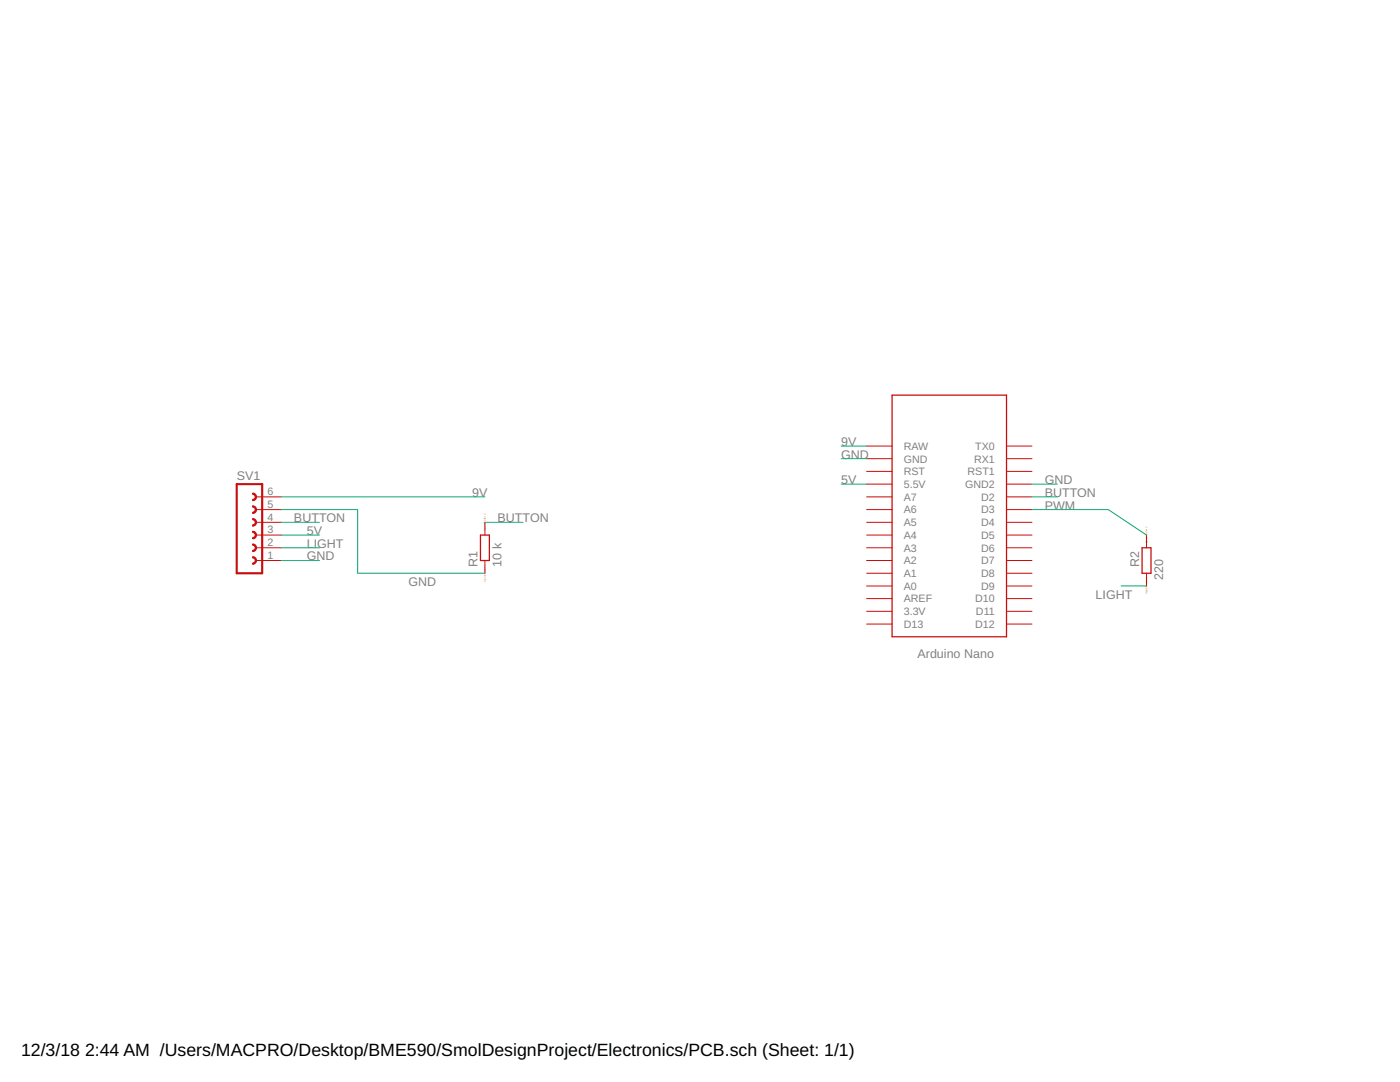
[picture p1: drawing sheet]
<?xml version="1.0" encoding="utf-8"?>
<!DOCTYPE eagle SYSTEM "eagle.dtd">
<eagle version="9.2.0">
<drawing>
<settings>
<setting alwaysvectorfont="no"/>
<setting verticaltext="up"/>
</settings>
<grid distance="0.1" unitdist="inch" unit="inch" style="lines" multiple="1" display="no" altdistance="0.01" altunitdist="inch" altunit="inch"/>
<schematic xreflabel="%F%N/%S.%C%R" xrefpart="/%S.%C%R">
<libraries>
<library name="eagle-ltspice">
<symbols>
<symbol name="R">
<wire x1="-2.54" y1="-0.889" x2="2.54" y2="-0.889" width="0.254" layer="94"/>
<wire x1="2.54" y1="0.889" x2="-2.54" y2="0.889" width="0.254" layer="94"/>
<wire x1="2.54" y1="-0.889" x2="2.54" y2="0.889" width="0.254" layer="94"/>
<wire x1="-2.54" y1="-0.889" x2="-2.54" y2="0.889" width="0.254" layer="94"/>
<pin name="1" x="-5.08" y="0" visible="off" length="short" direction="pas" swaplevel="1"/>
<pin name="2" x="5.08" y="0" visible="off" length="short" direction="pas" swaplevel="1" rot="R180"/>
<text x="-3.81" y="1.4986" size="1.778" layer="95">&gt;NAME</text>
<text x="-3.81" y="-3.302" size="1.778" layer="96">&gt;VALUE</text>
<text x="-5.08" y="0" size="0.4064" layer="99" align="center">SpiceOrder 1</text>
<text x="5.08" y="0" size="0.4064" layer="99" align="center">SpiceOrder 2</text>
</symbol>
</symbols>
<devicesets>
<deviceset name="R" prefix="R" uservalue="yes">
<gates>
<gate name="G$1" symbol="R" x="0" y="0"/>
</gates>
<devices>
<device name="0204/7" package="0204/7">
<connects>
<connect gate="G$1" pin="1" pad="1"/>
<connect gate="G$1" pin="2" pad="2"/>
</connects>
<package3dinstances>
<package3dinstance package3d_urn="urn:adsk.eagle:package:13274/1"/>
</package3dinstances>
<technologies>
<technology name="">
<attribute name="SPICEMODEL" value="NONE" constant="no"/>
<attribute name="SPICEPREFIX" value="R" constant="no"/>
</technology>
</technologies>
</device>
<device name="0207/10" package="0207/10">
<connects>
<connect gate="G$1" pin="1" pad="1"/>
<connect gate="G$1" pin="2" pad="2"/>
</connects>
<package3dinstances>
<package3dinstance package3d_urn="urn:adsk.eagle:package:13275/1"/>
</package3dinstances>
<technologies>
<technology name="">
<attribute name="SPICEMODEL" value="NONE" constant="no"/>
<attribute name="SPICEPREFIX" value="R" constant="no"/>
</technology>
</technologies>
</device>
<device name="R0201" package="R0201">
<connects>
<connect gate="G$1" pin="1" pad="1"/>
<connect gate="G$1" pin="2" pad="2"/>
</connects>
<package3dinstances>
<package3dinstance package3d_urn="urn:adsk.eagle:package:13294/1"/>
</package3dinstances>
<technologies>
<technology name="">
<attribute name="SPICEMODEL" value="NONE" constant="no"/>
<attribute name="SPICEPREFIX" value="R" constant="no"/>
</technology>
</technologies>
</device>
<device name="R0402" package="R0402">
<connects>
<connect gate="G$1" pin="1" pad="1"/>
<connect gate="G$1" pin="2" pad="2"/>
</connects>
<package3dinstances>
<package3dinstance package3d_urn="urn:adsk.eagle:package:13296/1"/>
</package3dinstances>
<technologies>
<technology name="">
<attribute name="SPICEMODEL" value="NONE" constant="no"/>
<attribute name="SPICEPREFIX" value="R" constant="no"/>
</technology>
</technologies>
</device>
<device name="R0603" package="R0603">
<connects>
<connect gate="G$1" pin="1" pad="1"/>
<connect gate="G$1" pin="2" pad="2"/>
</connects>
<package3dinstances>
<package3dinstance package3d_urn="urn:adsk.eagle:package:13302/1"/>
</package3dinstances>
<technologies>
<technology name="">
<attribute name="SPICEMODEL" value="NONE" constant="no"/>
<attribute name="SPICEPREFIX" value="R" constant="no"/>
</technology>
</technologies>
</device>
<device name="" package="R0805">
<connects>
<connect gate="G$1" pin="1" pad="1"/>
<connect gate="G$1" pin="2" pad="2"/>
</connects>
<package3dinstances>
<package3dinstance package3d_urn="urn:adsk.eagle:package:13300/1"/>
</package3dinstances>
<technologies>
<technology name="">
<attribute name="SPICEMODEL" value="NONE" constant="no"/>
<attribute name="SPICEPREFIX" value="R" constant="no"/>
</technology>
</technologies>
</device>
<device name="R1005" package="R1005">
<connects>
<connect gate="G$1" pin="1" pad="1"/>
<connect gate="G$1" pin="2" pad="2"/>
</connects>
<package3dinstances>
<package3dinstance package3d_urn="urn:adsk.eagle:package:13297/1"/>
</package3dinstances>
<technologies>
<technology name="">
<attribute name="SPICEMODEL" value="NONE" constant="no"/>
<attribute name="SPICEPREFIX" value="R" constant="no"/>
</technology>
</technologies>
</device>
<device name="R1206" package="R1206">
<connects>
<connect gate="G$1" pin="1" pad="1"/>
<connect gate="G$1" pin="2" pad="2"/>
</connects>
<package3dinstances>
<package3dinstance package3d_urn="urn:adsk.eagle:package:13301/1"/>
</package3dinstances>
<technologies>
<technology name="">
<attribute name="SPICEMODEL" value="NONE" constant="no"/>
<attribute name="SPICEPREFIX" value="R" constant="no"/>
</technology>
</technologies>
</device>
<device name="R1210" package="R1210">
<connects>
<connect gate="G$1" pin="1" pad="1"/>
<connect gate="G$1" pin="2" pad="2"/>
</connects>
<package3dinstances>
<package3dinstance package3d_urn="urn:adsk.eagle:package:13299/1"/>
</package3dinstances>
<technologies>
<technology name="">
<attribute name="SPICEMODEL" value="NONE" constant="no"/>
<attribute name="SPICEPREFIX" value="R" constant="no"/>
</technology>
</technologies>
</device>
<device name="R1218" package="R1218">
<connects>
<connect gate="G$1" pin="1" pad="1"/>
<connect gate="G$1" pin="2" pad="2"/>
</connects>
<package3dinstances>
<package3dinstance package3d_urn="urn:adsk.eagle:package:13303/1"/>
</package3dinstances>
<technologies>
<technology name="">
<attribute name="SPICEMODEL" value="NONE" constant="no"/>
<attribute name="SPICEPREFIX" value="R" constant="no"/>
</technology>
</technologies>
</device>
<device name="R2010" package="R2010">
<connects>
<connect gate="G$1" pin="1" pad="1"/>
<connect gate="G$1" pin="2" pad="2"/>
</connects>
<package3dinstances>
<package3dinstance package3d_urn="urn:adsk.eagle:package:13309/1"/>
</package3dinstances>
<technologies>
<technology name="">
<attribute name="SPICEMODEL" value="NONE" constant="no"/>
<attribute name="SPICEPREFIX" value="R" constant="no"/>
</technology>
</technologies>
</device>
<device name="R2012" package="R2012">
<connects>
<connect gate="G$1" pin="1" pad="1"/>
<connect gate="G$1" pin="2" pad="2"/>
</connects>
<package3dinstances>
<package3dinstance package3d_urn="urn:adsk.eagle:package:13306/1"/>
</package3dinstances>
<technologies>
<technology name="">
<attribute name="SPICEMODEL" value="NONE" constant="no"/>
<attribute name="SPICEPREFIX" value="R" constant="no"/>
</technology>
</technologies>
</device>
<device name="R2512" package="R2512">
<connects>
<connect gate="G$1" pin="1" pad="1"/>
<connect gate="G$1" pin="2" pad="2"/>
</connects>
<package3dinstances>
<package3dinstance package3d_urn="urn:adsk.eagle:package:13304/1"/>
</package3dinstances>
<technologies>
<technology name="">
<attribute name="SPICEMODEL" value="NONE" constant="no"/>
<attribute name="SPICEPREFIX" value="R" constant="no"/>
</technology>
</technologies>
</device>
<device name="R3216" package="R3216">
<connects>
<connect gate="G$1" pin="1" pad="1"/>
<connect gate="G$1" pin="2" pad="2"/>
</connects>
<package3dinstances>
<package3dinstance package3d_urn="urn:adsk.eagle:package:13305/1"/>
</package3dinstances>
<technologies>
<technology name="">
<attribute name="SPICEMODEL" value="NONE" constant="no"/>
<attribute name="SPICEPREFIX" value="R" constant="no"/>
</technology>
</technologies>
</device>
<device name="R3225" package="R3225">
<connects>
<connect gate="G$1" pin="1" pad="1"/>
<connect gate="G$1" pin="2" pad="2"/>
</connects>
<package3dinstances>
<package3dinstance package3d_urn="urn:adsk.eagle:package:13311/1"/>
</package3dinstances>
<technologies>
<technology name="">
<attribute name="SPICEMODEL" value="NONE" constant="no"/>
<attribute name="SPICEPREFIX" value="R" constant="no"/>
</technology>
</technologies>
</device>
<device name="R4527" package="R4527">
<connects>
<connect gate="G$1" pin="1" pad="1"/>
<connect gate="G$1" pin="2" pad="2"/>
</connects>
<package3dinstances>
<package3dinstance package3d_urn="urn:adsk.eagle:package:13310/1"/>
</package3dinstances>
<technologies>
<technology name="">
<attribute name="SPICEMODEL" value="NONE" constant="no"/>
<attribute name="SPICEPREFIX" value="R" constant="no"/>
</technology>
</technologies>
</device>
<device name="R5025" package="R5025">
<connects>
<connect gate="G$1" pin="1" pad="1"/>
<connect gate="G$1" pin="2" pad="2"/>
</connects>
<package3dinstances>
<package3dinstance package3d_urn="urn:adsk.eagle:package:13308/1"/>
</package3dinstances>
<technologies>
<technology name="">
<attribute name="SPICEMODEL" value="NONE" constant="no"/>
<attribute name="SPICEPREFIX" value="R" constant="no"/>
</technology>
</technologies>
</device>
<device name="R6332" package="R6332">
<connects>
<connect gate="G$1" pin="1" pad="1"/>
<connect gate="G$1" pin="2" pad="2"/>
</connects>
<package3dinstances>
<package3dinstance package3d_urn="urn:adsk.eagle:package:13307/1"/>
</package3dinstances>
<technologies>
<technology name="">
<attribute name="SPICEMODEL" value="NONE" constant="no"/>
<attribute name="SPICEPREFIX" value="R" constant="no"/>
</technology>
</technologies>
</device>
</devices>
</deviceset>
</devicesets>
</library>
<library name="con-lsta">
<symbols>
<symbol name="FE06-1">
<wire x1="3.81" y1="-7.62" x2="-1.27" y2="-7.62" width="0.4064" layer="94"/>
<wire x1="1.905" y1="0.635" x2="1.905" y2="-0.635" width="0.254" layer="94" curve="-180" cap="flat"/>
<wire x1="1.905" y1="-1.905" x2="1.905" y2="-3.175" width="0.254" layer="94" curve="-180" cap="flat"/>
<wire x1="1.905" y1="-4.445" x2="1.905" y2="-5.715" width="0.254" layer="94" curve="-180" cap="flat"/>
<wire x1="-1.27" y1="10.16" x2="-1.27" y2="-7.62" width="0.4064" layer="94"/>
<wire x1="3.81" y1="-7.62" x2="3.81" y2="10.16" width="0.4064" layer="94"/>
<wire x1="-1.27" y1="10.16" x2="3.81" y2="10.16" width="0.4064" layer="94"/>
<wire x1="1.905" y1="5.715" x2="1.905" y2="4.445" width="0.254" layer="94" curve="-180" cap="flat"/>
<wire x1="1.905" y1="3.175" x2="1.905" y2="1.905" width="0.254" layer="94" curve="-180" cap="flat"/>
<wire x1="1.905" y1="8.255" x2="1.905" y2="6.985" width="0.254" layer="94" curve="-180" cap="flat"/>
<text x="-1.27" y="-10.16" size="1.778" layer="96">&gt;VALUE</text>
<text x="-1.27" y="10.922" size="1.778" layer="95">&gt;NAME</text>
<pin name="1" x="7.62" y="-5.08" visible="pad" length="middle" direction="pas" swaplevel="1" rot="R180"/>
<pin name="2" x="7.62" y="-2.54" visible="pad" length="middle" direction="pas" swaplevel="1" rot="R180"/>
<pin name="3" x="7.62" y="0" visible="pad" length="middle" direction="pas" swaplevel="1" rot="R180"/>
<pin name="4" x="7.62" y="2.54" visible="pad" length="middle" direction="pas" swaplevel="1" rot="R180"/>
<pin name="5" x="7.62" y="5.08" visible="pad" length="middle" direction="pas" swaplevel="1" rot="R180"/>
<pin name="6" x="7.62" y="7.62" visible="pad" length="middle" direction="pas" swaplevel="1" rot="R180"/>
</symbol>
</symbols>
<devicesets>
<deviceset name="FE06-1" prefix="SV" uservalue="yes">
<gates>
<gate name="G$1" symbol="FE06-1" x="0" y="0"/>
</gates>
<devices>
<device name="" package="FE06">
<connects>
<connect gate="G$1" pin="1" pad="1"/>
<connect gate="G$1" pin="2" pad="2"/>
<connect gate="G$1" pin="3" pad="3"/>
<connect gate="G$1" pin="4" pad="4"/>
<connect gate="G$1" pin="5" pad="5"/>
<connect gate="G$1" pin="6" pad="6"/>
</connects>
<package3dinstances>
<package3dinstance package3d_urn="urn:adsk.eagle:package:8191/1"/>
</package3dinstances>
<technologies>
<technology name="">
<attribute name="MF" value="" constant="no"/>
<attribute name="MPN" value="" constant="no"/>
<attribute name="OC_FARNELL" value="unknown" constant="no"/>
<attribute name="OC_NEWARK" value="unknown" constant="no"/>
</technology>
</technologies>
</device>
</devices>
</deviceset>
</devicesets>
</library>
<library name="Arduino-clone">
<symbols>
<symbol name="NANO">
<pin name="3.3V" x="-22.86" y="12.7" visible="pin" length="middle"/>
<pin name="AREF" x="-22.86" y="10.16" visible="pin" length="middle"/>
<pin name="ICSP1" x="-10.16" y="-27.94" visible="off" length="point" rot="R270"/>
<pin name="ICSP2" x="-10.16" y="-25.4" visible="off" length="point" rot="R270"/>
<pin name="ICSP3" x="-7.62" y="-27.94" visible="off" length="point" rot="R270"/>
<pin name="ICSP4" x="-7.62" y="-25.4" visible="off" length="point" rot="R270"/>
<pin name="TX0" x="10.16" y="-20.32" visible="pin" length="middle" rot="R180"/>
<pin name="RX1" x="10.16" y="-17.78" visible="pin" length="middle" rot="R180"/>
<pin name="RST1" x="10.16" y="-15.24" visible="pin" length="middle" rot="R180"/>
<pin name="GND2" x="10.16" y="-12.7" visible="pin" length="middle" rot="R180"/>
<pin name="D2" x="10.16" y="-10.16" visible="pin" length="middle" rot="R180"/>
<pin name="D3" x="10.16" y="-7.62" visible="pin" length="middle" rot="R180"/>
<pin name="D4" x="10.16" y="-5.08" visible="pin" length="middle" rot="R180"/>
<pin name="D5" x="10.16" y="-2.54" visible="pin" length="middle" rot="R180"/>
<pin name="D6" x="10.16" y="0" visible="pin" length="middle" rot="R180"/>
<pin name="D7" x="10.16" y="2.54" visible="pin" length="middle" rot="R180"/>
<pin name="D8" x="10.16" y="5.08" visible="pin" length="middle" rot="R180"/>
<pin name="D9" x="10.16" y="7.62" visible="pin" length="middle" rot="R180"/>
<pin name="RAW" x="-22.86" y="-20.32" visible="pin" length="middle"/>
<pin name="GND" x="-22.86" y="-17.78" visible="pin" length="middle"/>
<pin name="RST" x="-22.86" y="-15.24" visible="pin" length="middle"/>
<pin name="5.5V" x="-22.86" y="-12.7" visible="pin" length="middle"/>
<pin name="A3" x="-22.86" y="0" visible="pin" length="middle"/>
<pin name="A2" x="-22.86" y="2.54" visible="pin" length="middle"/>
<pin name="A1" x="-22.86" y="5.08" visible="pin" length="middle"/>
<pin name="A0" x="-22.86" y="7.62" visible="pin" length="middle"/>
<pin name="D13" x="-22.86" y="15.24" visible="pin" length="middle"/>
<pin name="D12" x="10.16" y="15.24" visible="pin" length="middle" rot="R180"/>
<pin name="D11" x="10.16" y="12.7" visible="pin" length="middle" rot="R180"/>
<pin name="D10" x="10.16" y="10.16" visible="pin" length="middle" rot="R180"/>
<pin name="A7" x="-22.86" y="-10.16" visible="pin" length="middle"/>
<pin name="A6" x="-22.86" y="-7.62" visible="pin" length="middle"/>
<pin name="A5" x="-22.86" y="-5.08" visible="pin" length="middle"/>
<pin name="A4" x="-22.86" y="-2.54" visible="pin" length="middle"/>
<pin name="ICSP5" x="-5.08" y="-27.94" visible="off" length="point" rot="R270"/>
<pin name="ICSP6" x="-5.08" y="-25.4" visible="off" length="point" rot="R270"/>
<wire x1="-17.78" y1="17.78" x2="-17.78" y2="-30.48" width="0.254" layer="94"/>
<wire x1="-17.78" y1="-30.48" x2="5.08" y2="-30.48" width="0.254" layer="94"/>
<wire x1="5.08" y1="-30.48" x2="5.08" y2="17.78" width="0.254" layer="94"/>
<wire x1="5.08" y1="17.78" x2="-17.78" y2="17.78" width="0.254" layer="94"/>
<text x="-12.7" y="20.32" size="1.778" layer="95">Arduino Nano</text>
</symbol>
</symbols>
<devicesets>
<deviceset name="NANO">
<gates>
<gate name="G$1" symbol="NANO" x="7.62" y="2.54"/>
</gates>
<devices>
<device name="" package="NANO">
<connects>
<connect gate="G$1" pin="3.3V" pad="3.3V"/>
<connect gate="G$1" pin="5.5V" pad="5V"/>
<connect gate="G$1" pin="A0" pad="A0"/>
<connect gate="G$1" pin="A1" pad="A1"/>
<connect gate="G$1" pin="A2" pad="A2"/>
<connect gate="G$1" pin="A3" pad="A3"/>
<connect gate="G$1" pin="A4" pad="A4"/>
<connect gate="G$1" pin="A5" pad="A5"/>
<connect gate="G$1" pin="A6" pad="A6"/>
<connect gate="G$1" pin="A7" pad="A7"/>
<connect gate="G$1" pin="AREF" pad="AREF"/>
<connect gate="G$1" pin="D10" pad="D10"/>
<connect gate="G$1" pin="D11" pad="D11"/>
<connect gate="G$1" pin="D12" pad="D12"/>
<connect gate="G$1" pin="D13" pad="D13"/>
<connect gate="G$1" pin="D2" pad="D2"/>
<connect gate="G$1" pin="D3" pad="D3"/>
<connect gate="G$1" pin="D4" pad="D4"/>
<connect gate="G$1" pin="D5" pad="D5"/>
<connect gate="G$1" pin="D6" pad="D6"/>
<connect gate="G$1" pin="D7" pad="D7"/>
<connect gate="G$1" pin="D8" pad="D8"/>
<connect gate="G$1" pin="D9" pad="D9"/>
<connect gate="G$1" pin="GND" pad="GND"/>
<connect gate="G$1" pin="GND2" pad="GND1"/>
<connect gate="G$1" pin="ICSP1" pad="ICSP1"/>
<connect gate="G$1" pin="ICSP2" pad="ICSP2"/>
<connect gate="G$1" pin="ICSP3" pad="ICSP3"/>
<connect gate="G$1" pin="ICSP4" pad="ICSP4"/>
<connect gate="G$1" pin="ICSP5" pad="ICSP5"/>
<connect gate="G$1" pin="ICSP6" pad="ICSP6"/>
<connect gate="G$1" pin="RAW" pad="RAW"/>
<connect gate="G$1" pin="RST" pad="RST"/>
<connect gate="G$1" pin="RST1" pad="RST1"/>
<connect gate="G$1" pin="RX1" pad="RX1"/>
<connect gate="G$1" pin="TX0" pad="TX0"/>
</connects>
<technologies>
<technology name=""/>
</technologies>
</device>
</devices>
</deviceset>
</devicesets>
</library>
</libraries>
<attributes>
</attributes>
<variantdefs>
</variantdefs>
<classes>
<class number="0" name="default" width="0" drill="0">
</class>
</classes>
<parts>
<part name="R1" library="eagle-ltspice" deviceset="R" device="" package3d_urn="urn:adsk.eagle:package:13300/1" value="10 k"/>
<part name="R2" library="eagle-ltspice" deviceset="R" device="" package3d_urn="urn:adsk.eagle:package:13300/1" value="220"/>
<part name="SV1" library="con-lsta" deviceset="FE06-1" device="" package3d_urn="urn:adsk.eagle:package:8191/1"/>
<part name="U$1" library="Arduino-clone" deviceset="NANO" device=""/>
</parts>
<sheets>
<sheet>
<plain>
</plain>
<instances>
<instance part="R1" gate="G$1" x="40.64" y="76.2" rot="R90">
<attribute name="NAME" x="39.1414" y="72.39" size="1.778" layer="95" rot="R90"/>
<attribute name="VALUE" x="43.942" y="72.39" size="1.778" layer="96" rot="R90"/>
</instance>
<instance part="R2" gate="G$1" x="172.72" y="73.66" rot="R90">
<attribute name="NAME" x="171.2214" y="72.39" size="1.778" layer="95" rot="R90"/>
<attribute name="VALUE" x="176.022" y="69.85" size="1.778" layer="96" rot="R90"/>
</instance>
<instance part="SV1" gate="G$1" x="-7.62" y="78.74">
<attribute name="VALUE" x="-8.89" y="68.58" size="1.778" layer="96"/>
<attribute name="NAME" x="-8.89" y="89.662" size="1.778" layer="95"/>
</instance>
<instance part="U$1" gate="G$1" x="139.7" y="76.2" rot="MR180"/>
</instances>
<busses>
</busses>
<nets>
<net name="9V" class="0">
<segment>
<pinref part="SV1" gate="G$1" pin="6"/>
<wire x1="0" y1="86.36" x2="40.64" y2="86.36" width="0.1524" layer="91"/>
<label x="38.1" y="86.36" size="1.778" layer="95"/>
</segment>
<segment>
<pinref part="U$1" gate="G$1" pin="RAW"/>
<wire x1="116.84" y1="96.52" x2="111.76" y2="96.52" width="0.1524" layer="91"/>
<label x="111.76" y="96.52" size="1.778" layer="95"/>
</segment>
</net>
<net name="GND" class="0">
<segment>
<pinref part="SV1" gate="G$1" pin="5"/>
<wire x1="0" y1="83.82" x2="15.24" y2="83.82" width="0.1524" layer="91"/>
<wire x1="15.24" y1="83.82" x2="15.24" y2="71.12" width="0.1524" layer="91"/>
<label x="25.4" y="68.58" size="1.778" layer="95"/>
<wire x1="40.64" y1="71.12" x2="15.24" y2="71.12" width="0.1524" layer="91"/>
<pinref part="R1" gate="G$1" pin="1"/>
</segment>
<segment>
<pinref part="U$1" gate="G$1" pin="GND"/>
<wire x1="116.84" y1="93.98" x2="111.76" y2="93.98" width="0.1524" layer="91"/>
<label x="111.76" y="93.98" size="1.778" layer="95"/>
</segment>
<segment>
<pinref part="U$1" gate="G$1" pin="GND2"/>
<wire x1="149.86" y1="88.9" x2="154.94" y2="88.9" width="0.1524" layer="91"/>
<label x="152.4" y="88.9" size="1.778" layer="95"/>
</segment>
<segment>
<pinref part="SV1" gate="G$1" pin="1"/>
<wire x1="0" y1="73.66" x2="7.62" y2="73.66" width="0.1524" layer="91"/>
<label x="5.08" y="73.66" size="1.778" layer="95"/>
</segment>
</net>
<net name="5V" class="0">
<segment>
<pinref part="U$1" gate="G$1" pin="5.5V"/>
<wire x1="116.84" y1="88.9" x2="111.76" y2="88.9" width="0.1524" layer="91"/>
<label x="111.76" y="88.9" size="1.778" layer="95"/>
</segment>
<segment>
<pinref part="SV1" gate="G$1" pin="3"/>
<wire x1="0" y1="78.74" x2="7.62" y2="78.74" width="0.1524" layer="91"/>
<label x="5.08" y="78.74" size="1.778" layer="95"/>
</segment>
</net>
<net name="BUTTON" class="0">
<segment>
<pinref part="R1" gate="G$1" pin="2"/>
<wire x1="40.64" y1="81.28" x2="48.26" y2="81.28" width="0.1524" layer="91"/>
<label x="43.18" y="81.28" size="1.778" layer="95"/>
</segment>
<segment>
<pinref part="SV1" gate="G$1" pin="4"/>
<wire x1="0" y1="81.28" x2="7.62" y2="81.28" width="0.1524" layer="91"/>
<label x="2.54" y="81.28" size="1.778" layer="95"/>
</segment>
<segment>
<pinref part="U$1" gate="G$1" pin="D2"/>
<wire x1="149.86" y1="86.36" x2="154.94" y2="86.36" width="0.1524" layer="91"/>
<label x="152.4" y="86.36" size="1.778" layer="95"/>
</segment>
</net>
<net name="PWM" class="0">
<segment>
<pinref part="U$1" gate="G$1" pin="D3"/>
<wire x1="149.86" y1="83.82" x2="165.1" y2="83.82" width="0.1524" layer="91"/>
<pinref part="R2" gate="G$1" pin="2"/>
<wire x1="165.1" y1="83.82" x2="172.72" y2="78.74" width="0.1524" layer="91"/>
<label x="152.4" y="83.82" size="1.778" layer="95"/>
</segment>
</net>
<net name="LIGHT" class="0">
<segment>
<pinref part="R2" gate="G$1" pin="1"/>
<wire x1="172.72" y1="68.58" x2="167.64" y2="68.58" width="0.1524" layer="91"/>
<label x="162.56" y="66.04" size="1.778" layer="95"/>
</segment>
<segment>
<pinref part="SV1" gate="G$1" pin="2"/>
<wire x1="0" y1="76.2" x2="7.62" y2="76.2" width="0.1524" layer="91"/>
<label x="5.08" y="76.2" size="1.778" layer="95"/>
</segment>
</net>
</nets>
</sheet>
</sheets>
</schematic>
</drawing>
<compatibility>
<note version="8.2" severity="warning">
Since Version 8.2, EAGLE supports online libraries. The ids
of those online libraries will not be understood (or retained)
with this version.
</note>
<note version="8.3" severity="warning">
Since Version 8.3, EAGLE supports URNs for individual library
assets (packages, symbols, and devices). The URNs of those assets
will not be understood (or retained) with this version.
</note>
<note version="8.3" severity="warning">
Since Version 8.3, EAGLE supports the association of 3D packages
with devices in libraries, schematics, and board files. Those 3D
packages will not be understood (or retained) with this version.
</note>
</compatibility>
</eagle>
